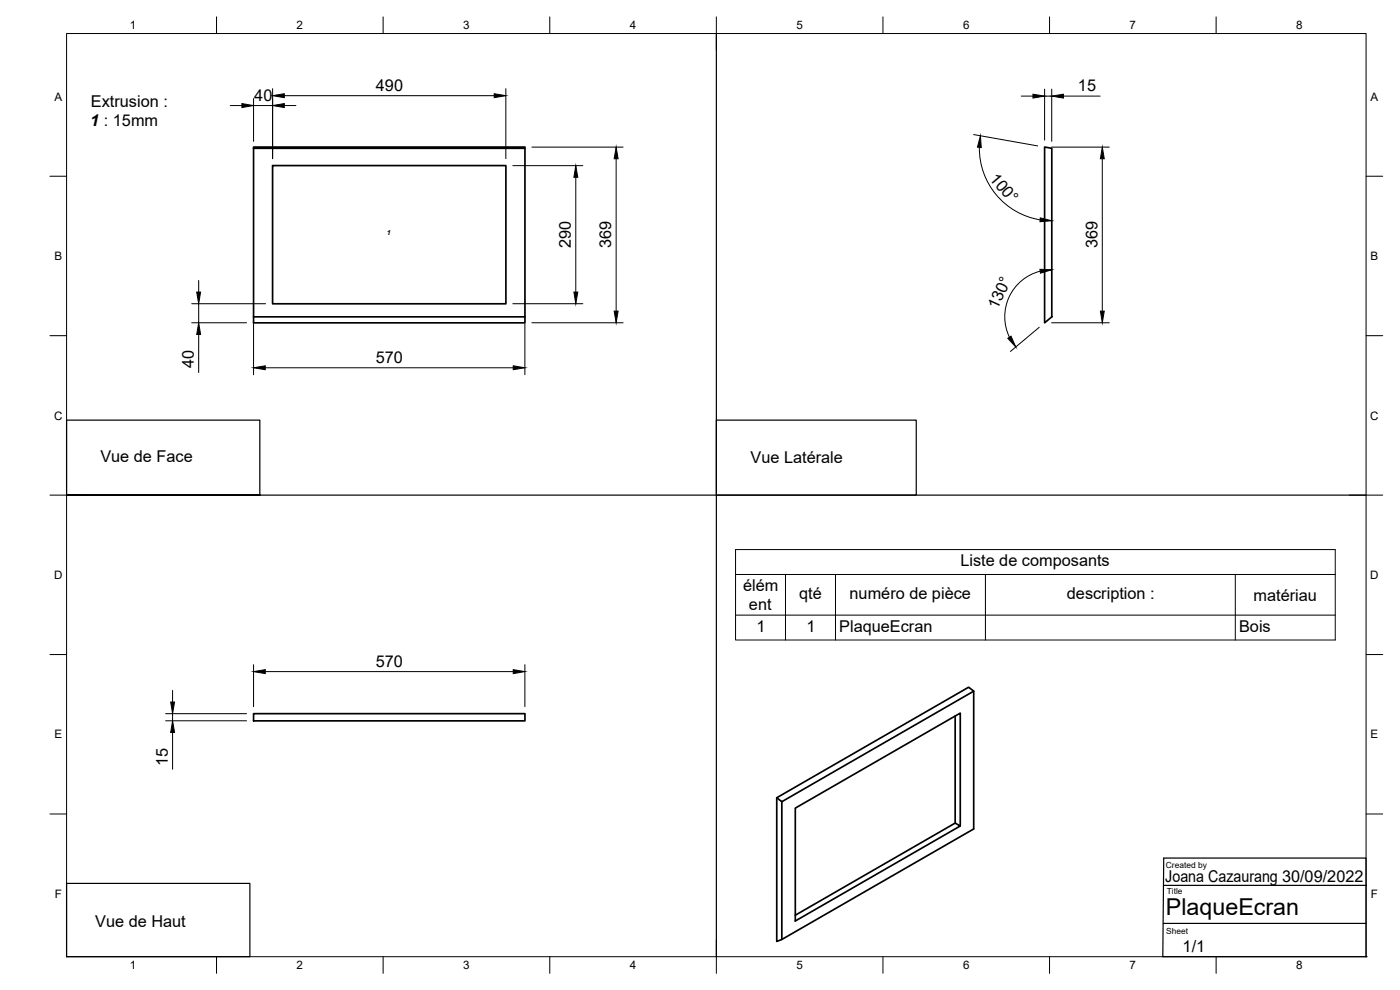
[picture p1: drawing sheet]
<svg xmlns="http://www.w3.org/2000/svg" width="420mm" height="297mm" viewBox="0 0 420 297" stroke-linecap="round" stroke-linejoin="round" font-family="sans-serif">
<!-- layer: Visible -->
<path d="M76.1 44.1h81.4v.4h-81.4zM76.1 44.5v52.4h81.4v-1.8h-81.4M81.8 49.7h70v41.5h-70zM157.5 44.5v50.6M313.5 44.1l2.2 .4v50.6l-2.2 1.8zM76.1 214.1h81.4v2.2h-81.4zM286.7 214.8v32.2l1.5 .8-49.5 28.5v-33.8l49.5-28.5v33.8M292.2 207.4v41.3l-57.6 33.2M233.1 239.4l57.6-33.2 1.5 1.2-57.6 33.1zM233.1 239.4v43.1l1.5-.6v-41.4M286.7 247l-48 27.6" fill="none" stroke="#000" stroke-width=".51"/>
<!-- layer: Border -->
<g fill="none" stroke="#000" stroke-width=".3">
<path d="M20 10.1h390v276.9h-390zM65 5.1v5M115 5.1v5M165 5.1v5M215 5.1v10M265 5.1v5M315 5.1v5M365 5.1v5M15 52.9h5M410 52.9h5M15 100.7h5M410 100.7h5"/>
<path d="M15 148.6h10M405 148.6h10M15 196.4h5M410 196.4h5M15 244.2h5M410 244.2h5M65 287v5M115 287v5M165 287v5M215 282.1v9.9M265 287v5M315 287v5"/>
<path d="M365 287v5"/>
</g>
<!-- layer: TitleBlock -->
<path d="M349.2 257.5h60.8v29.5h-61l.2-29.5M349.1 277.1h60.9M349.3 265.6h60.8" fill="none" stroke="#000" stroke-width=".36"/>
<circle cx="410" cy="287" r=".18" fill="#000"/>
<!-- layer: Parts Lists -->
<path d="M220.7 164.9h180v27.1h-180zM220.7 172.4h180M235.7 172.4v19.6M250.7 172.4v19.6M295.7 172.4v19.6M370.7 172.4v19.6M220.7 184.6h180" fill="none" stroke="#000" stroke-width=".3"/>
<!-- layer: Sketch1 -->
<path d="M215 10.1v276.9M215 126.1h60v22.5h-60zM20 148.6v-22.5h58v22.5h-58h390M20 265.1h55v21.9h-55z" fill="none" stroke="#000" stroke-width=".36"/>
<!-- layer: FD_Dimensions -->
<g fill="none" stroke="#000" stroke-width=".3">
<path d="M69.1 31.7h3.5M76.1 29.6v12.8M76.1 31.7h5.7M81.8 26.6v21M85.3 31.7h3.5M85.3 28.7h63M151.8 26.6v21M306.5 28.8h3.5M313.5 26.7v15.3M313.5 28.8h2.1M315.6 26.7v15.7M319.2 28.8h11"/>
<path d="M153.9 49.7h21M159.6 44.1h27.4M172.8 53.2v34.4M184.9 47.6v45.8M292.2 40.4l19.2 3.4M293.9 44.2a21.7 21.7 0 0 0 18.3 21.8M315.6 44.1h17.3M330.8 47.6v45.8M57.5 96.8h16.5M57.5 91.1h22.2M59.6 84.1v3.5M59.6 91.1v5.7"/>
<path d="M76.1 97.1v15.3M153.9 91.1h21M157.5 97.1v15.3M159.6 96.8h27.4M311.9 98.2l-8.7 7.3M312.2 81.4a14.1 14.1 0 0 0-9.3 19.8M315.6 96.8h17.3M59.6 100.4v11.4M79.6 110.3h74.4M76.1 199.4v12.6M157.5 199.4v12.6M49.7 214.1h24.3"/>
<path d="M49.7 216.3h24.3M51.8 207.1v3.5M51.8 214.1v2.2M51.8 219.8v11M79.6 201.5h74.4"/>
</g>
<g fill="#000" stroke="#000" stroke-width=".3">
<path d="M72.6 31.1l3.5 .6-3.5 .6zM81.8 31.7l3.5-.6v1.2zM81.8 28.7l3.5-.6v1.2zM148.3 28.1l3.5 .6-3.5 .6zM310 28.3l3.5 .5-3.5 .6zM315.6 28.8l3.6-.5v1.1zM172.8 49.7l.6 3.5h-1.2zM184.9 44.1l.6 3.5h-1.2zM294.2 40.7l.3 3.6-1.2-.1zM330.8 44.1l.6 3.5h-1.2zM312.2 65.4l3.4 .8-3.5 .3zM59 87.6h1.2l-.6 3.5z"/>
<path d="M172.2 87.6h1.2l-.6 3.5zM184.3 93.4h1.2l-.6 3.4zM312.1 80.8l3.5 .1-3.3 1.1zM330.2 93.4h1.2l-.6 3.4zM59.6 96.8l.6 3.6h-1.2zM76.1 110.3l3.5-.5v1.1zM154 109.8l3.5 .5-3.5 .6zM302.5 101.5l.9-.6 1.4 3.2zM51.2 210.6h1.2l-.6 3.5zM51.8 216.3l.6 3.5h-1.2zM76.1 201.5l3.5-.6v1.2zM154 200.9l3.5 .6-3.5 .6z"/>
</g>
<text font-size="7" x="349.9" y="274.7">PlaqueEcran</text>
<g font-size="4.9">
<text x="112.8" y="27.2">490</text>
<text x="323.5" y="27.4">15</text>
<text x="27.3" y="32">Extrusion :</text>
<text x="76.3" y="30.2">40</text>
<text x="27.1" y="37.9">1 : 15mm</text>
<text x="296.8" y="53.6" transform="rotate(50 296.8 53.6)">100°</text>
<text x="171.3" y="74.5" transform="rotate(-90 171.3 74.5)">290</text>
<text x="183.5" y="74.6" transform="rotate(-90 183.5 74.6)">369</text>
<text x="329.4" y="74.6" transform="rotate(-90 329.4 74.6)">369</text>
<text x="299.4" y="93.1" transform="rotate(-65 299.4 93.1)">130°</text>
<text x="58.2" y="110.5" transform="rotate(-90 58.2 110.5)">40</text>
<text x="112.8" y="108.9">570</text>
<text x="30.1" y="138.7">Vue de Face</text>
<text x="225.3" y="139">Vue Latérale</text>
<text x="288.2" y="169.9">Liste de composants</text>
<text x="223" y="177.3">élém</text>
<text x="239.9" y="179.7">qté</text>
<text x="255" y="179.7">numéro de pièce</text>
<text x="320.2" y="179.7">description :</text>
<text x="224.8" y="183.1">ent</text>
<text x="376.2" y="180.2">matériau</text>
<text x="227.1" y="189.5">1</text>
<text x="242.1" y="189.5">1</text>
<text x="251.9" y="189.6">PlaqueEcran</text>
<text x="371.9" y="189.6">Bois</text>
<text x="112.8" y="200.1">570</text>
<text x="50.3" y="229.9" transform="rotate(-90 50.3 229.9)">15</text>
<text x="349.7" y="264.6">Joana Cazaurang 30/09/2022</text>
<text x="28.6" y="278.2">Vue de Haut</text>
<text x="354.9" y="285.6">1/1</text>
</g>
<g font-size="3.5">
<text x="39" y="8.8">1</text>
<text x="89" y="8.8">2</text>
<text x="139" y="8.8">3</text>
<text x="189" y="8.8">4</text>
<text x="239" y="8.8">5</text>
<text x="289" y="8.8">6</text>
<text x="339" y="8.8">7</text>
<text x="389" y="8.8">8</text>
<text x="16.3" y="30.2">A</text>
<text x="411.3" y="30.2">A</text>
<text x="16.3" y="78">B</text>
<text x="411.3" y="78">B</text>
<text x="16.2" y="125.9">C</text>
<text x="411.2" y="125.9">C</text>
<text x="16.2" y="173.7">D</text>
<text x="411.2" y="173.7">D</text>
<text x="16.3" y="221.6">E</text>
<text x="411.3" y="221.6">E</text>
<text x="16.4" y="269.4">F</text>
<text x="411.4" y="269.4">F</text>
<text x="39" y="290.8">1</text>
<text x="89" y="290.8">2</text>
<text x="139" y="290.8">3</text>
<text x="189" y="290.8">4</text>
<text x="239" y="290.8">5</text>
<text x="289" y="290.8">6</text>
<text x="339" y="290.8">7</text>
<text x="389" y="290.8">8</text>
</g>
<g font-size="2.5">
<text x="349.9" y="260.3">Created by</text>
<text x="350.2" y="268.3">Title</text>
<text x="350" y="280.1">Sheet</text>
</g>
<text font-size="2.1" x="116.1" y="70.6">1</text>
</svg>
